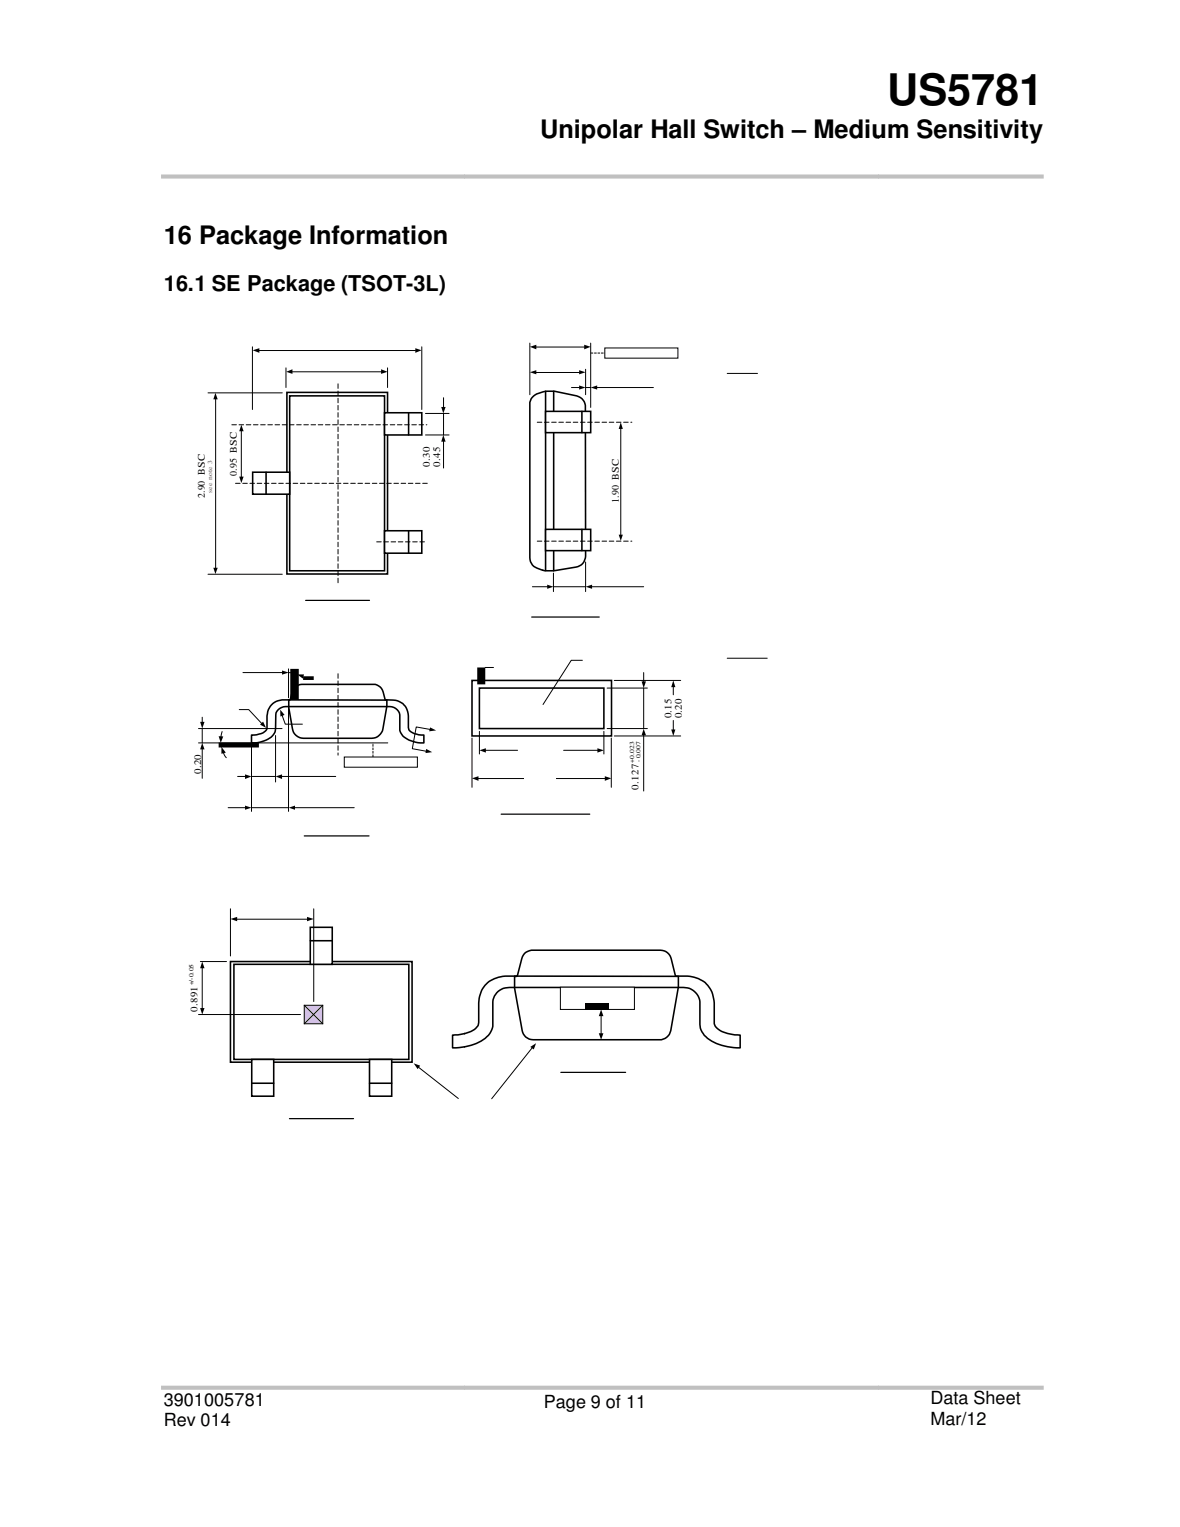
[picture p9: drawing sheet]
<svg xmlns="http://www.w3.org/2000/svg" width="216mm" height="279mm" viewBox="0 0 216 279" stroke-linecap="round" stroke-linejoin="round" font-family="sans-serif">
<path d="M29.5 32.3h55.5M29.5 253.9h55.5" fill="none" stroke="#c0c0c0" stroke-width=".75" stroke-linecap="butt"/>
<path d="M52.5 71.8h18.4v33.2h-18.4zM53 72.4h17.4v32h-17.4z" fill="none" stroke="#000" stroke-width=".29"/>
<path d="M70.4 75.5h6.8v4.1h-6.8z" fill-rule="evenodd" fill="#fff"/>
<path d="M70.4 75.5h6.8v4.1h-6.8zM74.8 75.5v4.1" fill="none" stroke="#000" stroke-width=".29"/>
<path d="M70.4 97.1h6.8v4.1h-6.8z" fill-rule="evenodd" fill="#fff"/>
<path d="M70.4 97.1h6.8v4.1h-6.8zM74.8 97.1v4.1" fill="none" stroke="#000" stroke-width=".29"/>
<path d="M42.4 77.7h35.7M61.8 70.2v36.7M68.9 99.1h9.2" fill="none" stroke="#000" stroke-width=".18" stroke-dasharray=".8 .5"/>
<g fill="none" stroke="#000" stroke-width=".18">
<path d="M38.1 71.9h13.5M39.5 73v31M44.2 78.8v8.5M46.2 63.5v11.4M47.3 64.1h28.7M52.3 67.3v3.6M53.5 68h16.3M70.9 67.3v3.6M77.2 63.5v11.4M77.9 75.6h4.3M77.9 79.6h4.3M81.2 72.8v1.8"/>
<path d="M81.2 75.6v4M81.2 80.7v4.9M38.1 105.1h13.5"/>
</g>
<path d="M39.4 71.9l.4 1.2h-.8zM44.2 77.7l.4 1.2h-.8zM46.2 64.1l1.3-.4v.9zM52.4 68l1.1-.4v.8zM69.7 67.6l1.2 .4-1.2 .4zM76 63.7l1.1 .4-1.1 .5zM81.1 79.6l.4 1.2h-.8zM80.7 74.5h.8l-.4 1.1zM43.8 87.2h.8l-.4 1.2zM39 103.9h.8l-.4 1.1z" fill="#000"/>
<path d="M46.2 86.4h6.8v4h-6.8z" fill-rule="evenodd" fill="#fff"/>
<path d="M46.2 86.4h6.8v4h-6.8zM48.7 86.4v4M53.9 125.8l.6-.4 .7-.2h13.5l.9 .5a3.6 3.6 0 0 1 .8 2.2l.1 .2h.3v1.1l-.7 4.2a2.15 2.15 0 0 1-2.1 1.7h-12.5a2.06 2.06 0 0 1-2-1.7l-.7-3.9v-1.4l.3-.2a3.8 3.8 0 0 1 .8-2.1zM70.8 128.1a3.5 3.5 0 0 1 3.1 .9l.4 .5 .4 1.1 .1 2.7a1.61 1.61 0 0 0 1.4 1l1.4 .2v1.4a4.6 4.6 0 0 1-4.2-1.7l-.2-.6v-2.8a1.98 1.98 0 0 0-2.4-1.5h-18a1.92 1.92 0 0 0-2.3 1.5l-.1 2.6a2.81 2.81 0 0 1-2.4 2.3l-.9 .2h-1.1v-1.4a2.91 2.91 0 0 0 2.9-1.2v-2.3a2.97 2.97 0 0 1 2.7-2.9h19.1M42.2 175.9h33.2v18.5h-33.2zM42.8 176.4h32v17.4h-32z" fill="none" stroke="#000" stroke-width=".29"/>
<path d="M43.1 88.4h35.3M61.8 123.3v14.9" fill="none" stroke="#000" stroke-width=".18" stroke-dasharray=".8 .5"/>
<path d="M55.9 109.9h11.7" fill="none" stroke="#000" stroke-width=".22"/>
<g fill="none" stroke="#000" stroke-width=".18">
<path d="M36.3 135.9h34.7M36.3 133.3h15.3M37 131.2v1M37 133.3v2.6M37 137.1v5.3M40.4 136.1l.1 .6M40.6 133.9l-.2 .9M40.9 137.8l.5 .8M43.8 129.8h1.7l2.4 2.6M44.4 123.1h7.3M46 136.5v12M50.4 134.6v8.5"/>
<path d="M51.6 130.9l.6 1.6h3.1M52.8 122.4v5.3M52.8 129.3v19.2M52.8 123.1l1.5 .2M63 138.5h13.4v1.9h-13.4zM78.7 133.5l-2.5-.5-.8 4 2.6 .5M41.7 147.8h3.2M43.5 142.1h1.4M46 147.8h6.8M46 142.1h4.4M51.5 142.1h9.9M53.9 147.8h10.9"/>
</g>
<g fill="#000">
<path d="M37 135.9l.4 1.2h-.8zM36.6 132.1h.8l-.4 1.2zM40 134.7h.9l-.5 1.2zM40.5 136.7l.8 1-.8 .2zM47.6 132.6l.5-.6 .6 1.2zM51.3 129.8l.8 1-.8 .3zM51.6 122.7l1.2 .4-1.2 .3zM54.4 123.4h1.2l-.2 .8zM78 137l1.1 .6-1.2 .2zM78.7 133.1l1.1 .5-1.3 .2zM44.8 147.4l1.2 .4-1.2 .4zM44.8 141.7l1.2 .4-1.2 .4z"/>
<path d="M50.4 142.1l1.2-.4v.8zM52.8 147.8l1.2-.4v.8z"/>
</g>
<path d="M53.9 122.4v5.7" fill="none" stroke="#000" stroke-width="1.6" stroke-linecap="butt"/>
<path d="M55.5 124.1h1.9" fill="none" stroke="#000" stroke-width=".68" stroke-linecap="butt"/>
<path d="M40 136.3h7.4" fill="none" stroke="#000" stroke-width=".92" stroke-linecap="butt"/>
<path d="M68.2 138.5v-2.6" fill="none" stroke="#000" stroke-width=".18" stroke-dasharray=".5 .2" stroke-linecap="butt"/>
<path d="M56.8 169.7h4v6.8h-4z" fill-rule="evenodd" fill="#fff"/>
<path d="M56.8 169.7h4v6.7h-4zM56.8 172.1h4" fill="none" stroke="#000" stroke-width=".29"/>
<path d="M67.6 193.8h4.1v6.8h-4.1z" fill-rule="evenodd" fill="#fff"/>
<path d="M67.6 193.8h4.1v6.8h-4.1zM67.6 198.2h4.1" fill="none" stroke="#000" stroke-width=".29"/>
<path d="M46.1 193.8h4v6.8h-4z" fill-rule="evenodd" fill="#fff"/>
<path d="M46.1 193.8h4v6.8h-4zM46.1 198.2h4" fill="none" stroke="#000" stroke-width=".29"/>
<path d="M55.7 183.9h3.4v3.4h-3.4z" fill-rule="evenodd" fill="#e0c1ff"/>
<g fill="none" stroke="#000" stroke-width=".18">
<path d="M88.8 137.3h5.9M103.1 137.3h6.3M123.2 125.6v1.5M36.7 175.9h4.7M37 177v7.5M42.2 166.3v8.6M43.3 168.2h13M57.4 166.3v17M36.3 185.6h18.7M55.7 183.9h3.4v3.4h-3.4zM55.7 183.9l3.4 3.4M59.1 183.9l-3.4 3.4"/>
<path d="M76.6 195.3l7.3 5.7"/>
</g>
<path d="M87.7 137.3l1.2-.4v.8zM109.3 136.9l1.2 .4-1.2 .4zM123.2 124.5l.4 1.2h-.8zM37 175.9l.4 1.3h-.8zM42.2 168.1l1.2-.3v.8zM56.2 167.8l1.2 .3-1.2 .5zM36.6 184.4h.8l-.4 1.2zM75.7 194.6l1.2 .4-.5 .6z" fill="#000"/>
<path d="M86.4 124.5h25.5v10.2h-25.5zM85 189.1l-2.2 .3v2.3l2.2-.2" fill="none" stroke="#000" stroke-width=".29"/>
<path d="M55.7 153h11.8M53 204.7h11.7" fill="none" stroke="#000" stroke-width=".22"/>
<path d="M84.9 32.3h75.9M84.9 253.9h75.9" fill="none" stroke="#c0c0c0" stroke-width=".75" stroke-linecap="butt"/>
<path d="M87.7 125.9h22.8v7.4h-22.8z" fill-rule="evenodd" fill="#fff"/>
<path d="M87.7 125.9h22.8v7.4h-22.8z" fill="none" stroke="#000" stroke-width=".29"/>
<g fill="none" stroke="#000" stroke-width=".18">
<path d="M86.4 135v9.1M87.7 133.8v4.2M88.8 122.1h1.5M106.6 120.8h-2.1l-5.1 8.1M110.5 133.8v4.2M111.1 125.9h7.3M111.1 133.3h7.3M111.8 135v9.1M112.4 124.5h12.1M112.4 134.7h12.1M117.8 123.1v1.7M123.2 131.8v1.8"/>
<path d="M87.5 142.5h8.4M101.8 142.5h8.9"/>
</g>
<path d="M117.4 124.7h.8l-.4 1.2zM122.8 133.5h.8l-.4 1.2zM86.4 142.4l1.1-.4v.9zM110.7 142l1.1 .4-1.1 .5z" fill="#000"/>
<path d="M88.1 122.1v3.1" fill="none" stroke="#000" stroke-width="1.5" stroke-linecap="butt"/>
<path d="M95.9 140.7h5.9v3.1h-5.9z" fill-rule="evenodd" fill="#fff"/>
<path d="M91.7 149h16.2" fill="none" stroke="#000" stroke-width=".22"/>
<path d="M117.8 125.9v7.4M117.8 134.5v10.2" fill="none" stroke="#000" stroke-width=".18"/>
<path d="M117.8 133.4l.4 1.1h-.8z" fill="#000"/>
<path d="M99.8 71.6v32.8M101.3 71.6v3.6M101.3 79.2v17.7M99.3 104.4a3.1 3.1 0 0 1-2.1-1.3l-.3-1v-28.5l.5-.9 .9-.6a5.7 5.7 0 0 1 3.3-.5l4.2 1 .9 .6 .4 1v27.6a2.06 2.06 0 0 1-1.7 2l-4.1 .6h-1.9M101.3 100.8v3.6" fill="none" stroke="#000" stroke-width=".29"/>
<path d="M99.8 96.9h8.3v3.9h-8.3z" fill-rule="evenodd" fill="#fff"/>
<path d="M99.8 96.9h8.3v3.9h-8.3zM106.5 96.9v3.9" fill="none" stroke="#000" stroke-width=".29"/>
<path d="M99.8 75.2h8.3v4h-8.3z" fill-rule="evenodd" fill="#fff"/>
<path d="M99.8 75.3h8.3v3.9h-8.3zM106.5 75.3v3.9M96 174.5l.6-.4 .6-.2h23.6a2.02 2.02 0 0 1 2 1.5l.8 3.1 .5 .2v2l-1.4 7.9-.2 .7-.8 .7-.7 .2h-23.5a2 2 0 0 1-2-1.6l-1.4-7.8 .1-2.2a.32 .32 0 0 0 .5-.2l.8-3zM124.1 178.6h-30a8 8 0 0 0-2.9 .2 4.7 4.7 0 0 0-3.6 4.7v3.6a2.44 2.44 0 0 1-2.1 1.9l-.6 .1M124.1 178.6a7.9 7.9 0 0 1 2.9 .2 4.8 4.8 0 0 1 3.7 4.7v3.8a3.3 3.3 0 0 0 2.9 1.9l1.8 .2v2.3a9.1 9.1 0 0 1-6.5-2.3l-.8-1.3v-4.8a2.99 2.99 0 0 0-3-2.6h-31a3.4 3.4 0 0 0-3.6 1.5l-.3 1.1v4.5a5.1 5.1 0 0 1-4 3.5l-1.3 .3" fill="none" stroke="#000" stroke-width=".29"/>
<path d="M98.3 77.3h17.3M98.3 99h17.3" fill="none" stroke="#000" stroke-width=".18" stroke-dasharray=".8 .5"/>
<g fill="none" stroke="#000" stroke-width=".18">
<path d="M96.9 62.8v9.4M98 68.2h8M98 63.5h9M104.6 70.9h1.4M107.1 67.6v4.6M107.1 70.9h1M108.1 62.8v11.7M109.2 70.9h10.3M110.7 63.7h13.3v1.8h-13.3zM113.6 78.4v19.5M133.1 68.3h5.5M97.4 107.4h2.8"/>
<path d="M101.3 104.9v3.3M101.3 107.4h5.8M107.1 102.8v5.4M108.2 107.4h9.6M133.1 120.4h7.3"/>
</g>
<path d="M96.9 68.1l1.2-.4v.8zM96.9 63.5l1.2-.4v.8zM106 67.7l1.1 .4-1.1 .4zM106 70.5l1.1 .4-1.1 .4zM106.9 63.1l1.2 .4-1.2 .4zM108.1 70.9l1.2-.4v.8zM113.6 77.3l.4 1.2h-.8zM113.2 97.8h.8l-.4 1.2zM100.1 107l1.2 .4-1.2 .3zM107.1 107.4l1.2-.4v.7z" fill="#000"/>
<path d="M108.1 64.6h2.6" fill="none" stroke="#000" stroke-width=".18" stroke-dasharray=".5 .2" stroke-linecap="butt"/>
<path d="M102.5 180.6h13.6v4.1h-13.6z" fill-rule="evenodd" fill="#fff"/>
<path d="M97.4 191.7l-7.4 9.3M102.5 180.6h13.6v4.1h-13.6zM110 185.8v3.3" fill="none" stroke="#000" stroke-width=".18"/>
<path d="M97 191.6l1.1-.7-.4 1.1zM110 184.7l.4 1.2h-.8zM109.6 189.1h.8l-.4 1.1z" fill="#000"/>
<path d="M107.3 183.7h4.1v1h-4.1z" fill-rule="evenodd" fill="#c9f"/>
<path d="M107.2 183.6h4.2v1.2h-4.2z" fill-rule="evenodd" fill="#000"/>
<path d="M97.3 112.9h12.3M102.6 196.2h11.9" fill="none" stroke="#000" stroke-width=".22"/>
<path d="M160.7 32.3h30.3M160.7 253.9h30.3" fill="none" stroke="#c0c0c0" stroke-width=".75" stroke-linecap="butt"/>
<text font-size="8" x="162.3" y="19.2">US5781</text>
<g font-size="4.7">
<text x="98.8" y="25.3">Unipolar Hall Switch – Mediu</text>
<text x="159.5" y="25.3">um Sensitivity</text>
<text x="30" y="44.6">16 Package Information</text>
</g>
<text font-size="4" x="30" y="53.3">16.1 SE Package (TSOT-3L)</text>
<g font-size="3.3">
<text x="30" y="257.2">3901005781</text>
<text x="99.5" y="257.6">Page 9 of 11</text>
<text x="170.2" y="257">Data Sheet</text>
<text x="30" y="260.9">Rev 014</text>
<text x="170.2" y="260.7">Mar/12</text>
</g>
<g font-size="1.8">
<text x="43.3" y="87" transform="rotate(-90 43.3 87)">0.95 BSC</text>
<text x="78.7" y="85.4" transform="rotate(-90 78.7 85.4)">0.30</text>
<text x="80.6" y="85.4" transform="rotate(-90 80.6 85.4)">0.45</text>
<text x="37.5" y="91.1" transform="rotate(-90 37.5 91.1)">2.90 BSC</text>
<text x="113.2" y="92" transform="rotate(-90 113.2 92)">1.90 BSC</text>
<text x="122.9" y="131.4" transform="rotate(-90 122.9 131.4)">0.15</text>
<text x="124.8" y="131.4" transform="rotate(-90 124.8 131.4)">0.20</text>
<text x="36.8" y="141.6" transform="rotate(-90 36.8 141.6)">0.20</text>
<text x="116.8" y="144.5" transform="rotate(-90 116.8 144.5)">0.127</text>
<text x="36.2" y="185.1" transform="rotate(-90 36.2 185.1)">0.891</text>
</g>
<text font-size="1.2" fill="#f00" x="38.8" y="90.1" transform="rotate(-90 38.8 90.1)">see note 3</text>
<g font-size="1.2">
<text x="116" y="139.5" transform="rotate(-90 116 139.5)">+0.023</text>
<text x="117.2" y="139.4" transform="rotate(-90 117.2 139.4)">- 0.007</text>
<text x="35.4" y="180.3" transform="rotate(-90 35.4 180.3)">+/-0.05</text>
</g>
</svg>
